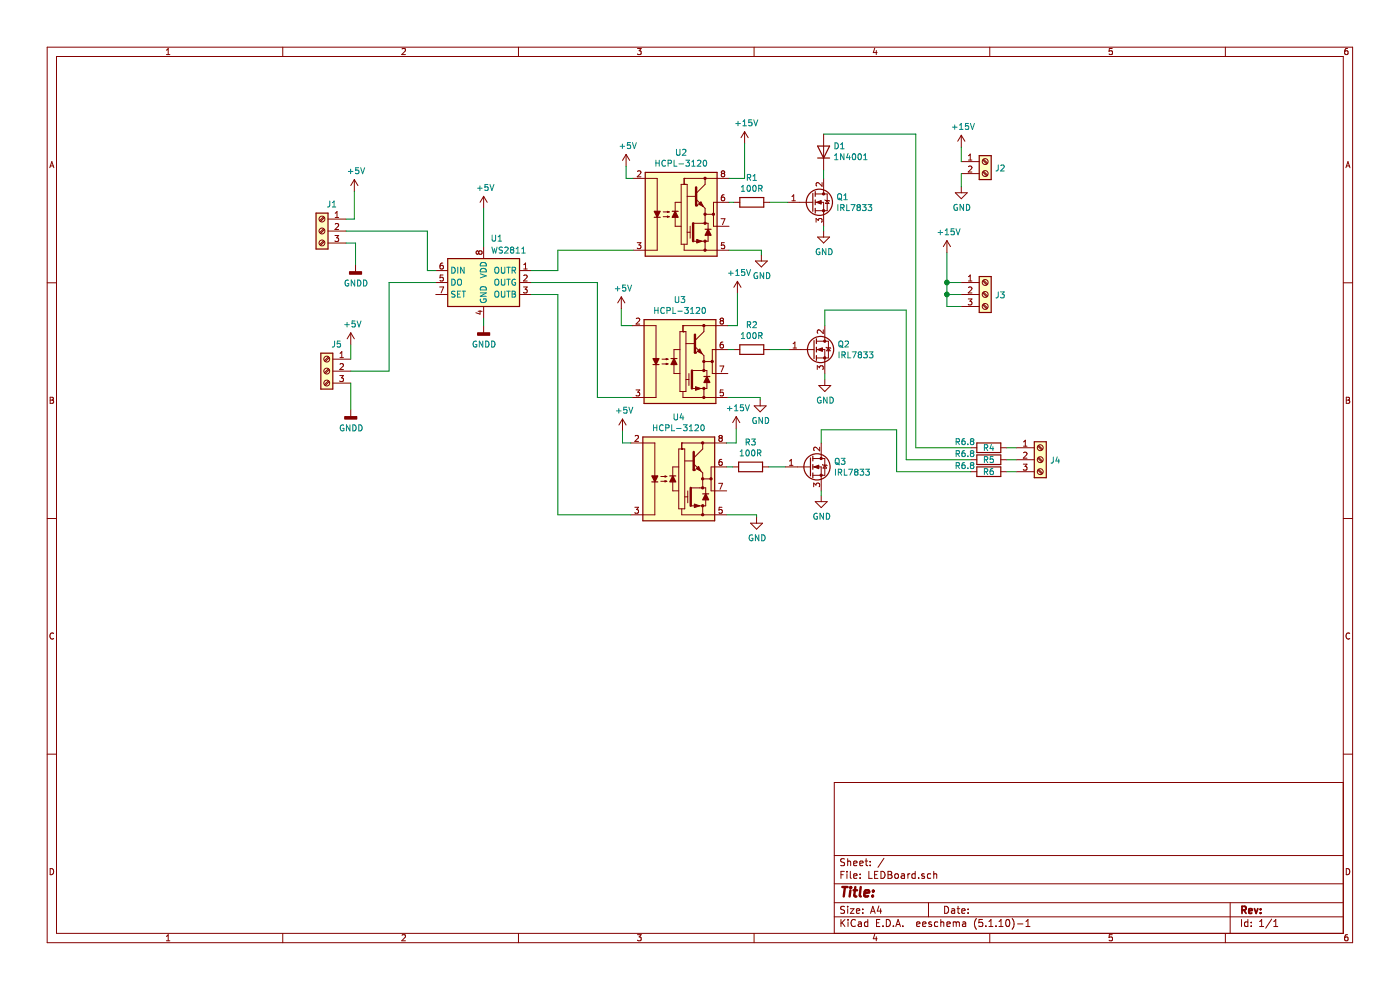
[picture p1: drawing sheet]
EESchema Schematic File Version 4
EELAYER 30 0
EELAYER END
$Descr A4 11693 8268
encoding utf-8
Sheet 1 1
Title ""
Date ""
Rev ""
Comp ""
Comment1 ""
Comment2 ""
Comment3 ""
Comment4 ""
$EndDescr
$Comp
L Driver_LED:WS2811 U1
U 1 1
P 4040 2360
F 0 "U1" H 4150 2730 50  0000 C CNN
F 1 "WS2811" H 4250 2630 50  0000 C CNN
F 2 "Package_DIP:DIP-8_W7.62mm_Socket" H 3740 2510 50  0001 C CNN
F 3 "https://cdn-shop.adafruit.com/datasheets/WS2811.pdf" H 3840 2610 50  0001 C CNN
	1    4040 2360
	1    0    0    -1  
$EndComp
$Comp
L Driver_FET:HCPL-3120 U3
U 1 1
P 5680 3020
F 0 "U3" H 5680 3537 50  0000 C CNN
F 1 "HCPL-3120" H 5680 3446 50  0000 C CNN
F 2 "Package_DIP:DIP-8_W7.62mm" H 5680 2620 50  0001 C CIN
F 3 "https://docs.broadcom.com/docs/AV02-0161EN" H 5590 3025 50  0001 L CNN
	1    5680 3020
	1    0    0    -1  
$EndComp
$Comp
L Driver_FET:HCPL-3120 U4
U 1 1
P 5670 4000
F 0 "U4" H 5670 4517 50  0000 C CNN
F 1 "HCPL-3120" H 5670 4426 50  0000 C CNN
F 2 "Package_DIP:DIP-8_W7.62mm" H 5670 3600 50  0001 C CIN
F 3 "https://docs.broadcom.com/docs/AV02-0161EN" H 5580 4005 50  0001 L CNN
	1    5670 4000
	1    0    0    -1  
$EndComp
$Comp
L Driver_FET:HCPL-3120 U2
U 1 1
P 5690 1790
F 0 "U2" H 5690 2307 50  0000 C CNN
F 1 "HCPL-3120" H 5690 2216 50  0000 C CNN
F 2 "Package_DIP:DIP-8_W7.62mm" H 5690 1390 50  0001 C CIN
F 3 "https://docs.broadcom.com/docs/AV02-0161EN" H 5600 1795 50  0001 L CNN
	1    5690 1790
	1    0    0    -1  
$EndComp
$Comp
L power:+5V #PWR0102
U 1 1
P 4040 1740
F 0 "#PWR0102" H 4040 1590 50  0001 C CNN
F 1 "+5V" H 4055 1913 50  0000 C CNN
F 2 "" H 4040 1740 50  0001 C CNN
F 3 "" H 4040 1740 50  0001 C CNN
	1    4040 1740
	1    0    0    -1  
$EndComp
$Comp
L Connector:Screw_Terminal_01x03 J3
U 1 1
P 8230 2460
F 0 "J3" H 8310 2456 50  0000 L CNN
F 1 "Screw_Terminal_01x03" H 8310 2411 50  0001 L CNN
F 2 "Connector_Phoenix_MC_HighVoltage:PhoenixContact_MCV_1,5_3-G-5.08_1x03_P5.08mm_Vertical" H 8230 2460 50  0001 C CNN
F 3 "~" H 8230 2460 50  0001 C CNN
	1    8230 2460
	1    0    0    -1  
$EndComp
$Comp
L Connector:Screw_Terminal_01x02 J2
U 1 1
P 8230 1350
F 0 "J2" H 8310 1296 50  0000 L CNN
F 1 "Screw_Terminal_01x02" H 8310 1251 50  0001 L CNN
F 2 "Connector_Phoenix_MC_HighVoltage:PhoenixContact_MCV_1,5_2-G-5.08_1x02_P5.08mm_Vertical" H 8230 1350 50  0001 C CNN
F 3 "~" H 8230 1350 50  0001 C CNN
	1    8230 1350
	1    0    0    -1  
$EndComp
$Comp
L Transistor_FET:BUZ11 Q2
U 1 1
P 6790 2920
F 0 "Q2" H 6995 2966 50  0000 L CNN
F 1 "IRL7833" H 6995 2875 50  0000 L CNN
F 2 "Package_TO_SOT_THT:TO-220-3_Vertical" H 6790 2920 50  0001 C CIN
F 3 "https://www.infineon.com/dgdl/irf6710s2pbf.pdf?fileId=5546d462533600a4015355ece3db1a78" H 6790 2920 50  0001 L CNN
	1    6790 2920
	1    0    0    -1  
$EndComp
$Comp
L Transistor_FET:BUZ11 Q3
U 1 1
P 6760 3900
F 0 "Q3" H 6965 3946 50  0000 L CNN
F 1 "IRL7833" H 6965 3855 50  0000 L CNN
F 2 "Package_TO_SOT_THT:TO-220-3_Vertical" H 6760 3900 50  0001 C CIN
F 3 "https://www.infineon.com/dgdl/irf6710s2pbf.pdf?fileId=5546d462533600a4015355ece3db1a78" H 6760 3900 50  0001 L CNN
	1    6760 3900
	1    0    0    -1  
$EndComp
$Comp
L Transistor_FET:BUZ11 Q1
U 1 1
P 6780 1690
F 0 "Q1" H 6985 1736 50  0000 L CNN
F 1 "IRL7833" H 6985 1645 50  0000 L CNN
F 2 "Package_TO_SOT_THT:TO-220-3_Vertical" H 6780 1690 50  0001 C CIN
F 3 "https://www.infineon.com/dgdl/irf6710s2pbf.pdf?fileId=5546d462533600a4015355ece3db1a78" H 6780 1690 50  0001 L CNN
	1    6780 1690
	1    0    0    -1  
$EndComp
$Comp
L Diode:1N4001 D1
U 1 1
P 6880 1270
F 0 "D1" V 6926 1190 50  0000 R CNN
F 1 "1N4001" V 6835 1190 50  0000 R CNN
F 2 "Diode_THT:D_DO-41_SOD81_P10.16mm_Horizontal" H 6880 1095 50  0001 C CNN
F 3 "http://www.vishay.com/docs/88503/1n4001.pdf" H 6880 1270 50  0001 C CNN
	1    6880 1270
	0    -1   -1   0   
$EndComp
Wire Wire Line
	6880 1420 6880 1490
$Comp
L Device:R R1
U 1 1
P 6280 1690
F 0 "R1" V 6073 1690 50  0000 C CNN
F 1 "100R" V 6164 1690 50  0000 C CNN
F 2 "Resistor_THT:R_Axial_DIN0411_L9.9mm_D3.6mm_P15.24mm_Horizontal" V 6210 1690 50  0001 C CNN
F 3 "~" H 6280 1690 50  0001 C CNN
	1    6280 1690
	0    1    1    0   
$EndComp
$Comp
L Device:R R3
U 1 1
P 6270 3900
F 0 "R3" V 6063 3900 50  0000 C CNN
F 1 "100R" V 6154 3900 50  0000 C CNN
F 2 "Resistor_THT:R_Axial_DIN0411_L9.9mm_D3.6mm_P15.24mm_Horizontal" V 6200 3900 50  0001 C CNN
F 3 "~" H 6270 3900 50  0001 C CNN
	1    6270 3900
	0    1    1    0   
$EndComp
$Comp
L Device:R R2
U 1 1
P 6280 2920
F 0 "R2" V 6073 2920 50  0000 C CNN
F 1 "100R" V 6164 2920 50  0000 C CNN
F 2 "Resistor_THT:R_Axial_DIN0411_L9.9mm_D3.6mm_P15.24mm_Horizontal" V 6210 2920 50  0001 C CNN
F 3 "~" H 6280 2920 50  0001 C CNN
	1    6280 2920
	0    1    1    0   
$EndComp
$Comp
L power:GND #PWR0103
U 1 1
P 6890 3170
F 0 "#PWR0103" H 6890 2920 50  0001 C CNN
F 1 "GND" H 6895 2997 50  0000 C CNN
F 2 "" H 6890 3170 50  0001 C CNN
F 3 "" H 6890 3170 50  0001 C CNN
	1    6890 3170
	1    0    0    -1  
$EndComp
$Comp
L power:GND #PWR0104
U 1 1
P 6860 4140
F 0 "#PWR0104" H 6860 3890 50  0001 C CNN
F 1 "GND" H 6865 3967 50  0000 C CNN
F 2 "" H 6860 4140 50  0001 C CNN
F 3 "" H 6860 4140 50  0001 C CNN
	1    6860 4140
	1    0    0    -1  
$EndComp
$Comp
L power:GND #PWR0105
U 1 1
P 6880 1930
F 0 "#PWR0105" H 6880 1680 50  0001 C CNN
F 1 "GND" H 6885 1757 50  0000 C CNN
F 2 "" H 6880 1930 50  0001 C CNN
F 3 "" H 6880 1930 50  0001 C CNN
	1    6880 1930
	1    0    0    -1  
$EndComp
$Comp
L power:+5V #PWR0106
U 1 1
P 5190 2580
F 0 "#PWR0106" H 5190 2430 50  0001 C CNN
F 1 "+5V" H 5205 2753 50  0000 C CNN
F 2 "" H 5190 2580 50  0001 C CNN
F 3 "" H 5190 2580 50  0001 C CNN
	1    5190 2580
	1    0    0    -1  
$EndComp
$Comp
L power:+5V #PWR0107
U 1 1
P 5200 3600
F 0 "#PWR0107" H 5200 3450 50  0001 C CNN
F 1 "+5V" H 5215 3773 50  0000 C CNN
F 2 "" H 5200 3600 50  0001 C CNN
F 3 "" H 5200 3600 50  0001 C CNN
	1    5200 3600
	1    0    0    -1  
$EndComp
$Comp
L power:+5V #PWR0108
U 1 1
P 5230 1390
F 0 "#PWR0108" H 5230 1240 50  0001 C CNN
F 1 "+5V" H 5245 1563 50  0000 C CNN
F 2 "" H 5230 1390 50  0001 C CNN
F 3 "" H 5230 1390 50  0001 C CNN
	1    5230 1390
	1    0    0    -1  
$EndComp
Wire Wire Line
	5230 1390 5230 1490
Wire Wire Line
	5230 1490 5290 1490
Wire Wire Line
	5200 3600 5200 3700
Wire Wire Line
	5200 3700 5270 3700
Wire Wire Line
	5190 2580 5190 2720
Wire Wire Line
	5190 2720 5280 2720
Wire Wire Line
	6080 2920 6130 2920
Wire Wire Line
	6430 2920 6590 2920
Wire Wire Line
	6890 3120 6890 3170
Wire Wire Line
	6070 3900 6120 3900
Wire Wire Line
	6420 3900 6560 3900
Wire Wire Line
	6860 4100 6860 4140
Wire Wire Line
	6090 1690 6130 1690
Wire Wire Line
	6430 1690 6580 1690
Wire Wire Line
	6880 1890 6880 1930
Wire Wire Line
	4040 2060 4040 1740
Wire Wire Line
	3570 1930 3570 2260
Wire Wire Line
	3570 2260 3640 2260
Wire Wire Line
	4440 2260 4660 2260
Wire Wire Line
	4660 2260 4660 2090
Wire Wire Line
	4660 2090 5290 2090
Wire Wire Line
	4440 2360 4990 2360
Wire Wire Line
	4990 2360 4990 3320
Wire Wire Line
	4990 3320 5280 3320
Wire Wire Line
	4440 2460 4660 2460
Wire Wire Line
	4660 2460 4660 4300
Wire Wire Line
	4660 4300 5270 4300
$Comp
L power:+15V #PWR0109
U 1 1
P 7910 2110
F 0 "#PWR0109" H 7910 1960 50  0001 C CNN
F 1 "+15V" H 7925 2283 50  0000 C CNN
F 2 "" H 7910 2110 50  0001 C CNN
F 3 "" H 7910 2110 50  0001 C CNN
	1    7910 2110
	1    0    0    -1  
$EndComp
$Comp
L Connector:Screw_Terminal_01x03 J4
U 1 1
P 8690 3840
F 0 "J4" H 8770 3836 50  0000 L CNN
F 1 "Screw_Terminal_01x03" H 8770 3791 50  0001 L CNN
F 2 "Connector_Phoenix_MC_HighVoltage:PhoenixContact_MCV_1,5_3-G-5.08_1x03_P5.08mm_Vertical" H 8690 3840 50  0001 C CNN
F 3 "~" H 8690 3840 50  0001 C CNN
	1    8690 3840
	1    0    0    -1  
$EndComp
Wire Wire Line
	7910 2110 7910 2360
Wire Wire Line
	7910 2360 8030 2360
Wire Wire Line
	8030 2460 7910 2460
Wire Wire Line
	7910 2460 7910 2360
Connection ~ 7910 2360
Wire Wire Line
	8030 2560 7910 2560
Wire Wire Line
	7910 2560 7910 2460
Connection ~ 7910 2460
Wire Wire Line
	6880 1120 7650 1120
Wire Wire Line
	7650 1120 7650 3740
Wire Wire Line
	6890 2720 6890 2590
Wire Wire Line
	6890 2590 7570 2590
Wire Wire Line
	7570 2590 7570 3840
Wire Wire Line
	6860 3700 6860 3590
Wire Wire Line
	6860 3590 7490 3590
Wire Wire Line
	7490 3590 7490 3940
$Comp
L power:+15V #PWR0110
U 1 1
P 6220 1200
F 0 "#PWR0110" H 6220 1050 50  0001 C CNN
F 1 "+15V" H 6235 1373 50  0000 C CNN
F 2 "" H 6220 1200 50  0001 C CNN
F 3 "" H 6220 1200 50  0001 C CNN
	1    6220 1200
	1    0    0    -1  
$EndComp
$Comp
L power:+15V #PWR0111
U 1 1
P 6160 2450
F 0 "#PWR0111" H 6160 2300 50  0001 C CNN
F 1 "+15V" H 6175 2623 50  0000 C CNN
F 2 "" H 6160 2450 50  0001 C CNN
F 3 "" H 6160 2450 50  0001 C CNN
	1    6160 2450
	1    0    0    -1  
$EndComp
$Comp
L power:+15V #PWR0112
U 1 1
P 6150 3580
F 0 "#PWR0112" H 6150 3430 50  0001 C CNN
F 1 "+15V" H 6165 3753 50  0000 C CNN
F 2 "" H 6150 3580 50  0001 C CNN
F 3 "" H 6150 3580 50  0001 C CNN
	1    6150 3580
	1    0    0    -1  
$EndComp
Wire Wire Line
	6220 1200 6220 1490
Wire Wire Line
	6220 1490 6090 1490
Wire Wire Line
	6160 2450 6160 2720
Wire Wire Line
	6160 2720 6080 2720
Wire Wire Line
	6150 3580 6150 3700
Wire Wire Line
	6150 3700 6070 3700
$Comp
L power:GND #PWR0113
U 1 1
P 6360 2130
F 0 "#PWR0113" H 6360 1880 50  0001 C CNN
F 1 "GND" H 6365 1957 50  0000 C CNN
F 2 "" H 6360 2130 50  0001 C CNN
F 3 "" H 6360 2130 50  0001 C CNN
	1    6360 2130
	1    0    0    -1  
$EndComp
$Comp
L power:GND #PWR0114
U 1 1
P 6350 3340
F 0 "#PWR0114" H 6350 3090 50  0001 C CNN
F 1 "GND" H 6355 3167 50  0000 C CNN
F 2 "" H 6350 3340 50  0001 C CNN
F 3 "" H 6350 3340 50  0001 C CNN
	1    6350 3340
	1    0    0    -1  
$EndComp
$Comp
L power:GND #PWR0115
U 1 1
P 6320 4320
F 0 "#PWR0115" H 6320 4070 50  0001 C CNN
F 1 "GND" H 6325 4147 50  0000 C CNN
F 2 "" H 6320 4320 50  0001 C CNN
F 3 "" H 6320 4320 50  0001 C CNN
	1    6320 4320
	1    0    0    -1  
$EndComp
Wire Wire Line
	6070 4300 6320 4300
Wire Wire Line
	6320 4300 6320 4320
Wire Wire Line
	6080 3320 6350 3320
Wire Wire Line
	6350 3320 6350 3340
Wire Wire Line
	6090 2090 6360 2090
Wire Wire Line
	6360 2090 6360 2130
$Comp
L power:GND #PWR0116
U 1 1
P 8030 1560
F 0 "#PWR0116" H 8030 1310 50  0001 C CNN
F 1 "GND" H 8035 1387 50  0000 C CNN
F 2 "" H 8030 1560 50  0001 C CNN
F 3 "" H 8030 1560 50  0001 C CNN
	1    8030 1560
	1    0    0    -1  
$EndComp
$Comp
L power:+15V #PWR0117
U 1 1
P 8030 1230
F 0 "#PWR0117" H 8030 1080 50  0001 C CNN
F 1 "+15V" H 8045 1403 50  0000 C CNN
F 2 "" H 8030 1230 50  0001 C CNN
F 3 "" H 8030 1230 50  0001 C CNN
	1    8030 1230
	1    0    0    -1  
$EndComp
Wire Wire Line
	8030 1350 8030 1230
Wire Wire Line
	8030 1450 8030 1560
$Comp
L Connector:Screw_Terminal_01x03 J5
U 1 1
P 2730 3100
F 0 "J5" H 2648 3325 50  0000 C CNN
F 1 "Conn_01x03_Male" H 2838 3290 50  0001 C CNN
F 2 "Connector_Phoenix_MC_HighVoltage:PhoenixContact_MCV_1,5_3-G-5.08_1x03_P5.08mm_Vertical" H 2730 3100 50  0001 C CNN
F 3 "~" H 2730 3100 50  0001 C CNN
	1    2730 3100
	-1   0    0    -1  
$EndComp
Wire Wire Line
	2890 1930 3570 1930
Wire Wire Line
	2960 1830 2960 1600
Wire Wire Line
	2890 1830 2960 1830
Wire Wire Line
	2890 2030 2970 2030
$Comp
L power:+5V #PWR0119
U 1 1
P 2960 1600
F 0 "#PWR0119" H 2960 1450 50  0001 C CNN
F 1 "+5V" H 2975 1773 50  0000 C CNN
F 2 "" H 2960 1600 50  0001 C CNN
F 3 "" H 2960 1600 50  0001 C CNN
	1    2960 1600
	1    0    0    -1  
$EndComp
$Comp
L power:+5V #PWR0121
U 1 1
P 2930 2880
F 0 "#PWR0121" H 2930 2730 50  0001 C CNN
F 1 "+5V" H 2945 3053 50  0000 C CNN
F 2 "" H 2930 2880 50  0001 C CNN
F 3 "" H 2930 2880 50  0001 C CNN
	1    2930 2880
	1    0    0    -1  
$EndComp
Wire Wire Line
	3640 2360 3250 2360
Wire Wire Line
	3250 2360 3250 3100
Wire Wire Line
	3250 3100 2930 3100
Wire Wire Line
	2930 2880 2930 3000
$Comp
L power:GNDD #PWR0101
U 1 1
P 4040 2720
F 0 "#PWR0101" H 4040 2470 50  0001 C CNN
F 1 "GNDD" H 4044 2565 50  0000 C CNN
F 2 "" H 4040 2720 50  0001 C CNN
F 3 "" H 4040 2720 50  0001 C CNN
	1    4040 2720
	1    0    0    -1  
$EndComp
$Comp
L Connector:Screw_Terminal_01x03 J1
U 1 1
P 2690 1930
F 0 "J1" H 2608 2155 50  0000 C CNN
F 1 "Screw_Terminal_01x03" H 2608 1696 50  0001 C CNN
F 2 "Connector_Phoenix_MC_HighVoltage:PhoenixContact_MCV_1,5_3-G-5.08_1x03_P5.08mm_Vertical" H 2690 1930 50  0001 C CNN
F 3 "~" H 2690 1930 50  0001 C CNN
	1    2690 1930
	-1   0    0    -1  
$EndComp
$Comp
L power:GNDD #PWR0118
U 1 1
P 2970 2210
F 0 "#PWR0118" H 2970 1960 50  0001 C CNN
F 1 "GNDD" H 2974 2055 50  0000 C CNN
F 2 "" H 2970 2210 50  0001 C CNN
F 3 "" H 2970 2210 50  0001 C CNN
	1    2970 2210
	1    0    0    -1  
$EndComp
$Comp
L power:GNDD #PWR0120
U 1 1
P 2930 3420
F 0 "#PWR0120" H 2930 3170 50  0001 C CNN
F 1 "GNDD" H 2934 3265 50  0000 C CNN
F 2 "" H 2930 3420 50  0001 C CNN
F 3 "" H 2930 3420 50  0001 C CNN
	1    2930 3420
	1    0    0    -1  
$EndComp
Wire Wire Line
	4040 2660 4040 2720
Wire Wire Line
	2970 2030 2970 2210
Wire Wire Line
	2930 3200 2930 3420
$Comp
L Device:R R4
U 1 1
P 8260 3740
F 0 "R4" V 8260 3740 50  0000 C CNN
F 1 "R6.8" V 8210 3540 50  0000 C CNN
F 2 "Resistor_THT:R_Axial_DIN0411_L9.9mm_D3.6mm_P15.24mm_Horizontal" V 8190 3740 50  0001 C CNN
F 3 "~" H 8260 3740 50  0001 C CNN
	1    8260 3740
	0    1    1    0   
$EndComp
Wire Wire Line
	7650 3740 8110 3740
Wire Wire Line
	8410 3740 8490 3740
$Comp
L Device:R R5
U 1 1
P 8260 3840
F 0 "R5" V 8260 3840 50  0000 C CNN
F 1 "R6.8" V 8210 3640 50  0000 C CNN
F 2 "Resistor_THT:R_Axial_DIN0411_L9.9mm_D3.6mm_P15.24mm_Horizontal" V 8190 3840 50  0001 C CNN
F 3 "~" H 8260 3840 50  0001 C CNN
	1    8260 3840
	0    1    1    0   
$EndComp
$Comp
L Device:R R6
U 1 1
P 8260 3940
F 0 "R6" V 8260 3940 50  0000 C CNN
F 1 "R6.8" V 8210 3740 50  0000 C CNN
F 2 "Resistor_THT:R_Axial_DIN0411_L9.9mm_D3.6mm_P15.24mm_Horizontal" V 8190 3940 50  0001 C CNN
F 3 "~" H 8260 3940 50  0001 C CNN
	1    8260 3940
	0    1    1    0   
$EndComp
Wire Wire Line
	8410 3840 8490 3840
Wire Wire Line
	8410 3940 8490 3940
Wire Wire Line
	7490 3940 8110 3940
Wire Wire Line
	7570 3840 8110 3840
$EndSCHEMATC
